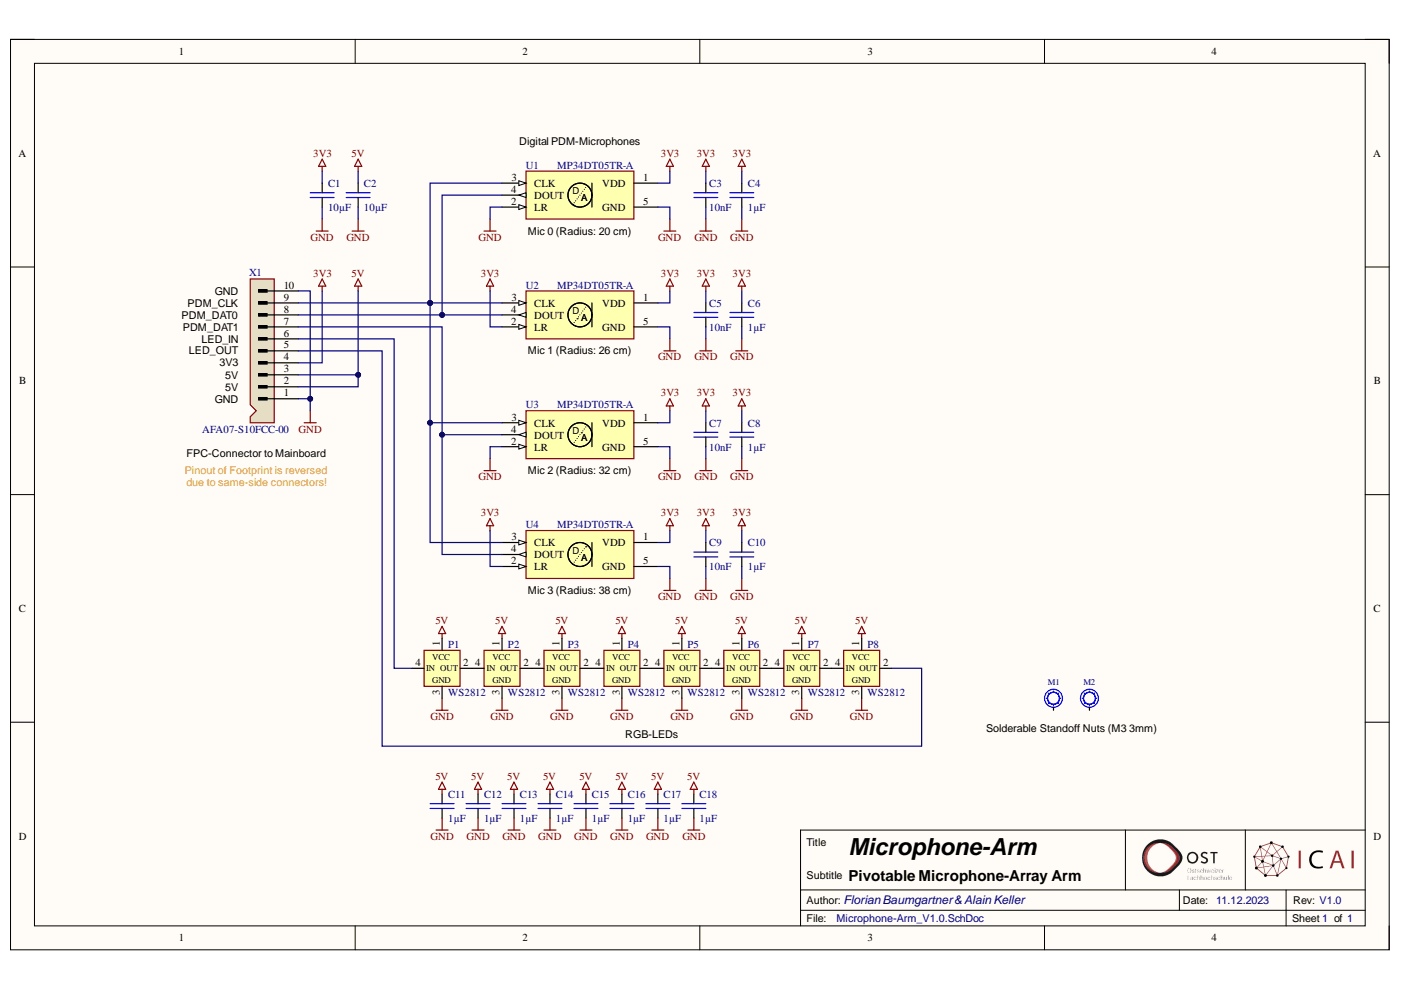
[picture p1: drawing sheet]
# Altium project Microphone-Arm.PrjPcb
1 sheet, 33 parts. Net scope: global (net labels, ports and power ports of the same name join across sheets).
Board file: Microphone-Arm_V1.0.PcbDoc

## Sheet Microphone-Arm_V1.0.SchDoc: Microphone-Arm
size A4; PageSetup: Record=PageOptions¦CenterHorizontal=True¦CenterVertical=True¦PrintScale=0.97¦XCorrection=1.00¦YCorrection=1.00¦PrintKind=0¦BorderSize=5000000¦LeftOffset=0¦BottomOffset=0¦Orientation=2¦PaperLength=1000¦PaperWidth=1000¦Scale=100¦PaperSource=7¦PrintQuality=-3¦MediaType=1¦DitherType=10¦PrintScaleMode=1¦PaperKind=A4¦PaperIndex=9; Organization: Ostschweizer Fachhochschule; Address2: Florian Baumgartner & Alain Keller; Address3: florian.baumgartner@ost.ch; DocumentNumber: 1; Revision: V1.0; SheetNumber: 1; SheetTotal: 1; Author: Florian Baumgartner & Alain Keller; Subtitle: Pivotable Microphone-Array Arm

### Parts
C1  10µF  [SMD Keramikkondensator 1206]
C2  10µF  [SMD Keramikkondensator 1206]
C3  10nF  [SMD Keramikkondensator 0603]
C4  1µF  [SMD Keramikkondensator 0603]
C5  10nF  [SMD Keramikkondensator 0603]
C6  1µF  [SMD Keramikkondensator 0603]
C7  10nF  [SMD Keramikkondensator 0603]
C8  1µF  [SMD Keramikkondensator 0603]
C9  10nF  [SMD Keramikkondensator 0603]
C10  1µF  [SMD Keramikkondensator 0603]
C11  1µF  [SMD Keramikkondensator 0603]
C12  1µF  [SMD Keramikkondensator 0603]
C13  1µF  [SMD Keramikkondensator 0603]
C14  1µF  [SMD Keramikkondensator 0603]
C15  1µF  [SMD Keramikkondensator 0603]
C16  1µF  [SMD Keramikkondensator 0603]
C17  1µF  [SMD Keramikkondensator 0603]
C18  1µF  [SMD Keramikkondensator 0603]
M1  SMTSO-M3-3ET  [SMD Solder-Nut (M3 3mm)]  (value not drawn)
M2  SMTSO-M3-3ET  [SMD Solder-Nut (M3 3mm)]  (value not drawn)
P1  WS2812  [SMD LED WS2812B-0807]
P2  WS2812  [SMD LED WS2812B-0807]
P3  WS2812  [SMD LED WS2812B-0807]
P4  WS2812  [SMD LED WS2812B-0807]
P5  WS2812  [SMD LED WS2812B-0807]
P6  WS2812  [SMD LED WS2812B-0807]
P7  WS2812  [SMD LED WS2812B-0807]
P8  WS2812  [SMD LED WS2812B-0807]
U1  MP34DT05TR-A  [SMD Microphone (MP34DT05TR-A)]
U2  MP34DT05TR-A  [SMD Microphone (MP34DT05TR-A)]
U3  MP34DT05TR-A  [SMD Microphone (MP34DT05TR-A)]
U4  MP34DT05TR-A  [SMD Microphone (MP34DT05TR-A)]
X1  AFA07-S10FCC-00  [SMD Connector (AFA07-S10FCC-00) [Reversed]]

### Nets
3V3: C1.2 C3.2 C4.2 C5.2 C6.2 C7.2 C8.2 C9.2 C10.2 U1.1(VDD) U2.1(VDD) U2.2(LR) U3.1(VDD) U4.1(VDD) U4.2(LR) X1.4
5V: C2.2 C11.2 C12.2 C13.2 C14.2 C15.2 C16.2 C17.2 C18.2 P1.1(VCC) P2.1(VCC) P3.1(VCC) P4.1(VCC) P5.1(VCC) P6.1(VCC) P7.1(VCC) P8.1(VCC) X1.2 X1.3
GND: C1.1 C2.1 C3.1 C4.1 C5.1 C6.1 C7.1 C8.1 C9.1 C10.1 C11.1 C12.1 C13.1 C14.1 C15.1 C16.1 C17.1 C18.1 P1.3(GND) P2.3(GND) P3.3(GND) P4.3(GND) P5.3(GND) P6.3(GND) P7.3(GND) P8.3(GND) U1.2(LR) U1.5(GND) U2.5(GND) U3.2(LR) U3.5(GND) U4.5(GND) X1.1 X1.10
NetP1_2: P1.2(OUT) P2.4(IN)
NetP1_4: P1.4(IN) X1.6
NetP2_2: P2.2(OUT) P3.4(IN)
NetP3_2: P3.2(OUT) P4.4(IN)
NetP4_2: P4.2(OUT) P5.4(IN)
NetP5_2: P5.2(OUT) P6.4(IN)
NetP6_2: P6.2(OUT) P7.4(IN)
NetP7_2: P7.2(OUT) P8.4(IN)
NetP8_2: P8.2(OUT) X1.5
NetU1_3: U1.3(CLK) U2.3(CLK) U3.3(CLK) U4.3(CLK) X1.9
NetU1_4: U1.4(DOUT) U2.4(DOUT) X1.8
NetU3_4: U3.4(DOUT) U4.4(DOUT) X1.7

Not connected (* = marked no-connect by the designer): M1 1; M2 1

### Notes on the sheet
- (near U1) Digital PDM-Microphones
- (near U1) Mic 0 (Radius: 20 cm)
- (near X1) PDM_CLK
- (near X1) PDM_DAT0
- (near X1) GND
- (near X1) PDM_DAT1
- (near X1) LED_IN
- (near X1) LED_OUT
- (near X1) 5V
- (near X1) 3V3
- (near U2) Mic 1 (Radius: 26 cm)
- FPC-Connector to Mainboard
- Pinout of Footprint is reversed
- due to same-side connectors!
- (near U3) Mic 2 (Radius: 32 cm)
- (near U4) Mic 3 (Radius: 38 cm)
- RGB-LEDs
- Solderable Standoff Nuts (M3 3mm)
